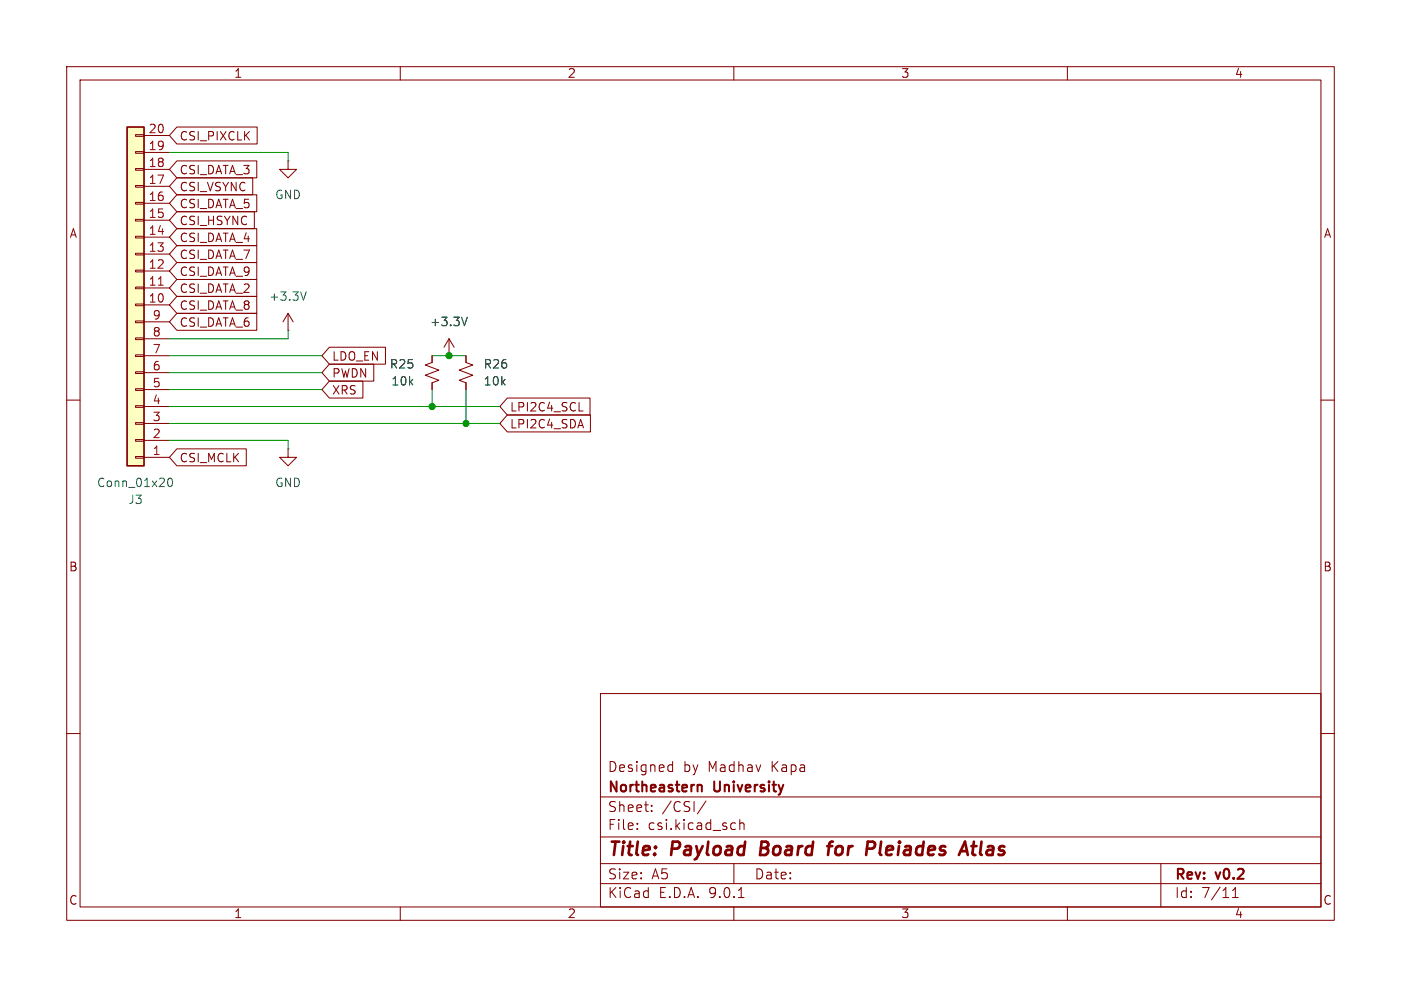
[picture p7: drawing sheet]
<svg xmlns="http://www.w3.org/2000/svg" width="210mm" height="148mm" viewBox="0 0 210 148" stroke-linecap="round" stroke-linejoin="round" font-family="sans-serif">
<g fill="none" stroke="#840000" stroke-width=".15">
<path d="M10 10h190v128h-190zM12 12h186v124h-186zM60 10v2M110 10v2M160 10v2M43.2 24.1v1.3h1.2l-1.2 1.3-1.3-1.3h1.3M43.2 24.1h.1M43.2 49.5h.1M43.2 47l-.8 1.3M43.2 47l.7 1.3M43.2 47v2.5M64.8 53.3v1.1l-1 .3 2 .8-2 .8 2 .7-1 .4v1"/>
<path d="M67.3 53.3h.1M67.3 50.8l-.8 1.3M67.3 50.8l.8 1.3M67.3 50.8v2.5M69.8 53.3v1.1l1.1 .3-2.1 .8 2.1 .8-2.1 .7 1 .4v1M10 60h2M43.2 67.3v1.3h1.2l-1.2 1.3-1.3-1.3h1.3M43.2 67.3h.1M198 60h2M10 110h2M90 104h108v32h-108zM90 119.5h108"/>
<path d="M100.4 114.7l.4 .1M100.8 114.2v1.5M100.8 115.6l-.4 .1M198 110h2M60 136v2M90 132.5h108M90 129.5h108M90 125.5h108M95.5 124.2v.2M95.5 123.5v.1M97.7 121.5v.2M97.7 120.8v.1"/>
<path d="M105.8 120.1l-1.3 1.9M110 136v2M110 129.5v3M110.1 123.4l.2 .1M110.3 124.3l-.2 .1M110.7 134.6h.8M110.9 122.9v1.5M110.9 123.5a.37 .37 0 0 1 .6 .1v.8M160 136v2M174 129.5v6.5M184.8 134.6h.8M184.8 133.5l.4-.4v1.5"/>
</g>
<path d="M114.2 126.2l-.3 2h.8M124 126.9h.8M124.8 126.2l-.4 .1-.1 .2-.2 1.7M130.1 126.2h.7l.2 .1a.58 .58 0 0 1-.3 1M144 127.6h.9M144.7 126.2l.4 2M145.6 126.9h.8M146 126.2l-.2 1.7v.2l.4 .1" fill="none" stroke="#840000" stroke-width=".4"/>
<path d="M104.6 117.8a.37 .37 0 0 1 .6 .1v.8" fill="none" stroke="#840000" stroke-width=".3"/>
<path d="M45.9 43.8l-.4 1.2M70 47.6l-.4 1.2" fill="none" stroke="#006464" stroke-width=".15"/>
<path d="M19 19.1h2.6v50.8h-2.6z" fill="#ffffc2"/>
<path d="M19 19.1h2.6v50.8h-2.6z" fill="none" stroke="#840000" stroke-width=".25"/>
<g fill="none" stroke="#840000" stroke-width=".15">
<path d="M26.5 19h12v2.6h-12l-1.1-1.3zM20.3 38h1.3v.2h-1.3zM20.3 35.4h1.3v.3h-1.3zM20.3 32.9h1.3v.2h-1.3zM20.3 30.4h1.3v.2h-1.3zM20.3 27.8h1.3v.3h-1.3zM20.3 25.3h1.3v.2h-1.3zM20.3 22.7h1.3v.3h-1.3zM20.3 20.2h1.3v.2h-1.3zM21.6 38.1h3.8M21.6 35.6h3.8M21.6 33h3.8"/>
<path d="M21.6 30.5h3.8M21.6 27.9h3.8M21.6 25.4h3.8M21.6 22.9h3.8M21.6 20.3h3.8M26.5 36.8h12v2.6h-12l-1.1-1.3zM26.5 31.7h11.6v2.6h-11.6l-1.1-1.3zM26.5 34.3h12v2.5h-12l-1.1-1.2zM26.5 39.4h12v2.5h-12l-1.1-1.3zM26.5 29.2h12v2.6h-12l-1.1-1.3zM26.5 26.7h11.4v2.5h-11.4l-1.1-1.3zM26.5 24.1h12v2.6h-12l-1.1-1.3z"/>
<path d="M20.3 58.3h1.3v.2h-1.3zM20.3 55.8h1.3v.2h-1.3zM20.3 53.2h1.3v.3h-1.3zM20.3 50.7h1.3v.2h-1.3zM20.3 48.1h1.3v.3h-1.3zM20.3 45.6h1.3v.2h-1.3zM20.3 43.1h1.3v.2h-1.3zM20.3 40.5h1.3v.3h-1.3zM21.6 58.4h3.8M21.6 55.9h3.8M21.6 53.3h3.8M21.6 50.8h3.8"/>
<path d="M21.6 48.3h3.8M21.6 45.7h3.8M21.6 43.2h3.8M21.6 40.6h3.8M26.5 41.9h12v2.6h-12l-1.1-1.3zM26.5 44.4h12v2.6h-12l-1.1-1.3zM26.5 47h12v2.5h-12l-1.1-1.2zM49.4 52.1h8.4v2.5h-8.4l-1.1-1.3zM49.4 57.1h5v2.6h-5l-1.1-1.3zM49.4 54.6h6.6v2.6h-6.6l-1.1-1.3zM64.8 53.3v1.1M64.8 57.4v1"/>
<path d="M67.3 53.3h.1M69.8 53.3v1.1M69.8 57.4v1M76 59.7h12.4v2.5h-12.4l-1.1-1.2zM20.3 68.5h1.3v.2h-1.3zM20.3 65.9h1.3v.3h-1.3zM20.3 63.4h1.3v.2h-1.3zM20.3 60.8h1.3v.3h-1.3zM21.6 68.6h3.8M21.6 66h3.8M21.6 63.5h3.8M21.6 61h3.8"/>
<path d="M26.5 67.3h10.4v2.6h-10.4l-1.1-1.3zM76 62.2h12.5v2.6h-12.5l-1.1-1.3zM86.8 61.6h.6"/>
</g>
<path d="M23.7 42.8h.8" fill="none" stroke="#a90000" stroke-width=".15"/>
<path d="M70 47.6l-.4 1.2M25.2 71.8l.2-.1a.69 .69 0 0 1 .5 .5 .69 .69 0 0 1-.2 .7l-.1 .1a.69 .69 0 0 1-.4-1.2z" fill="none" stroke="#006464" stroke-width=".15"/>
<path d="M25.4 22.9h17.8v1.2M25.4 58.4h22.9M25.4 53.3h22.9M25.4 55.9h22.9M43.2 49.5v1.3h-17.8M64.8 58.4v2.6M64.8 53.3h5M69.8 58.4v5.1M25.4 66h17.8v1.3M25.4 63.5h49.5M25.4 61h49.5" fill="none" stroke="#009600" stroke-width=".15"/>
<g fill="#009600" stroke="#009600" stroke-width=".15">
<circle cx="64.8" cy="61" r=".46"/>
<circle cx="67.3" cy="53.3" r=".46"/>
<circle cx="69.8" cy="63.5" r=".46"/>
</g>
<g font-size="2.8" fill="#840000">
<text x="91" y="128.9">Title:</text>
<text x="100.7" y="128.9">Payload</text>
<text x="114.8" y="128.9">Board</text>
<text x="125.8" y="128.9">for</text>
<text x="132.3" y="128.9">Pleiades</text>
<text x="147.3" y="128.9">Atlas</text>
</g>
<g font-size="2.1" fill="#840000">
<text x="91" y="119.2">Northeastern</text>
<text x="91" y="116">Designed</text>
<text x="102.4" y="116">by</text>
<text x="106.2" y="116">Madhav</text>
<text x="107.1" y="119.2">University</text>
<text x="115.8" y="116">Kapa</text>
<text x="91" y="124.7">File:</text>
<text x="91" y="122">Sheet:</text>
<text x="97.1" y="124.7">csi.kicad_sch</text>
<text x="99.2" y="122">/CSI/</text>
<text x="91" y="134.9">KiCad</text>
<text x="91" y="132.1">Size:</text>
<text x="97.7" y="132.1">A5</text>
<text x="98.7" y="134.9">E.D.A.</text>
<text x="106.3" y="134.9">9.0.1</text>
<text x="113" y="132.1">Date:</text>
<text x="176" y="132.3">Rev:</text>
<text x="176" y="134.9">Id:</text>
<text x="180.1" y="134.9">7/11</text>
<text x="182.4" y="132.3">v0.2</text>
</g>
<g font-size="1.8" fill="#840000">
<text x="35" y="11.9">1</text>
<text x="85" y="11.9">2</text>
<text x="135" y="11.9">3</text>
<text x="185" y="11.9">4</text>
<text x="26.8" y="21.3">CSI_PIXCLK</text>
<text x="26.8" y="28.9">CSI_VSYNC</text>
<text x="26.8" y="26.4">CSI_DATA_3</text>
<text x="10.3" y="35.9">A</text>
<text x="26.8" y="34">CSI_HSYNC</text>
<text x="26.8" y="31.4">CSI_DATA_5</text>
<text x="198.4" y="35.9">A</text>
<text x="26.8" y="39.1">CSI_DATA_7</text>
<text x="26.8" y="36.5">CSI_DATA_4</text>
<text x="26.8" y="41.6">CSI_DATA_9</text>
<text x="26.8" y="44.1">CSI_DATA_2</text>
<text x="26.8" y="46.7">CSI_DATA_8</text>
<text x="26.8" y="49.2">CSI_DATA_6</text>
<text x="49.7" y="54.3">LDO_EN</text>
<text x="49.7" y="59.4">XRS</text>
<text x="49.7" y="56.8">PWDN</text>
<text x="76.4" y="61.9">LPI2C4_SCL</text>
<text x="76.4" y="64.5">LPI2C4_SDA</text>
<text x="26.8" y="69.5">CSI_MCLK</text>
<text x="10.3" y="85.9">B</text>
<text x="198.3" y="85.9">B</text>
<text x="10.3" y="135.9">C</text>
<text x="35" y="137.9">1</text>
<text x="85" y="137.9">2</text>
<text x="135" y="137.9">3</text>
<text x="185" y="137.9">4</text>
<text x="198.3" y="135.9">C</text>
</g>
<g font-size="1.8" fill="#a90000">
<text x="22.2" y="22.6">19</text>
<text x="22.2" y="20.1">20</text>
<text x="22.2" y="27.7">17</text>
<text x="22.2" y="25.1">18</text>
<text x="22.2" y="35.3">14</text>
<text x="22.2" y="32.8">15</text>
<text x="22.2" y="30.2">16</text>
<text x="22.2" y="40.4">12</text>
<text x="22.2" y="37.8">13</text>
<text x="22.2" y="45.5">10</text>
<text x="22.2" y="42.9">11</text>
<text x="22.8" y="53.1">7</text>
<text x="22.8" y="50.5">8</text>
<text x="22.8" y="48">9</text>
<text x="22.8" y="58.2">5</text>
<text x="22.8" y="55.6">6</text>
<text x="22.8" y="65.8">2</text>
<text x="22.8" y="63.2">3</text>
<text x="22.8" y="60.7">4</text>
<text x="22.8" y="68.3">1</text>
</g>
<g font-size="1.8" fill="#006464">
<text x="41.1" y="30.1">GND</text>
<text x="40.2" y="45.3">+3.3V</text>
<text x="64.4" y="49.1">+3.3V</text>
<text x="58.3" y="55.5">R25</text>
<text x="58.6" y="58">10k</text>
<text x="72.4" y="58">10k</text>
<text x="72.4" y="55.5">R26</text>
<text x="14.4" y="73.3">Conn_01x20</text>
<text x="19.1" y="75.8">J3</text>
<text x="41.1" y="73.3">GND</text>
</g>
</svg>
